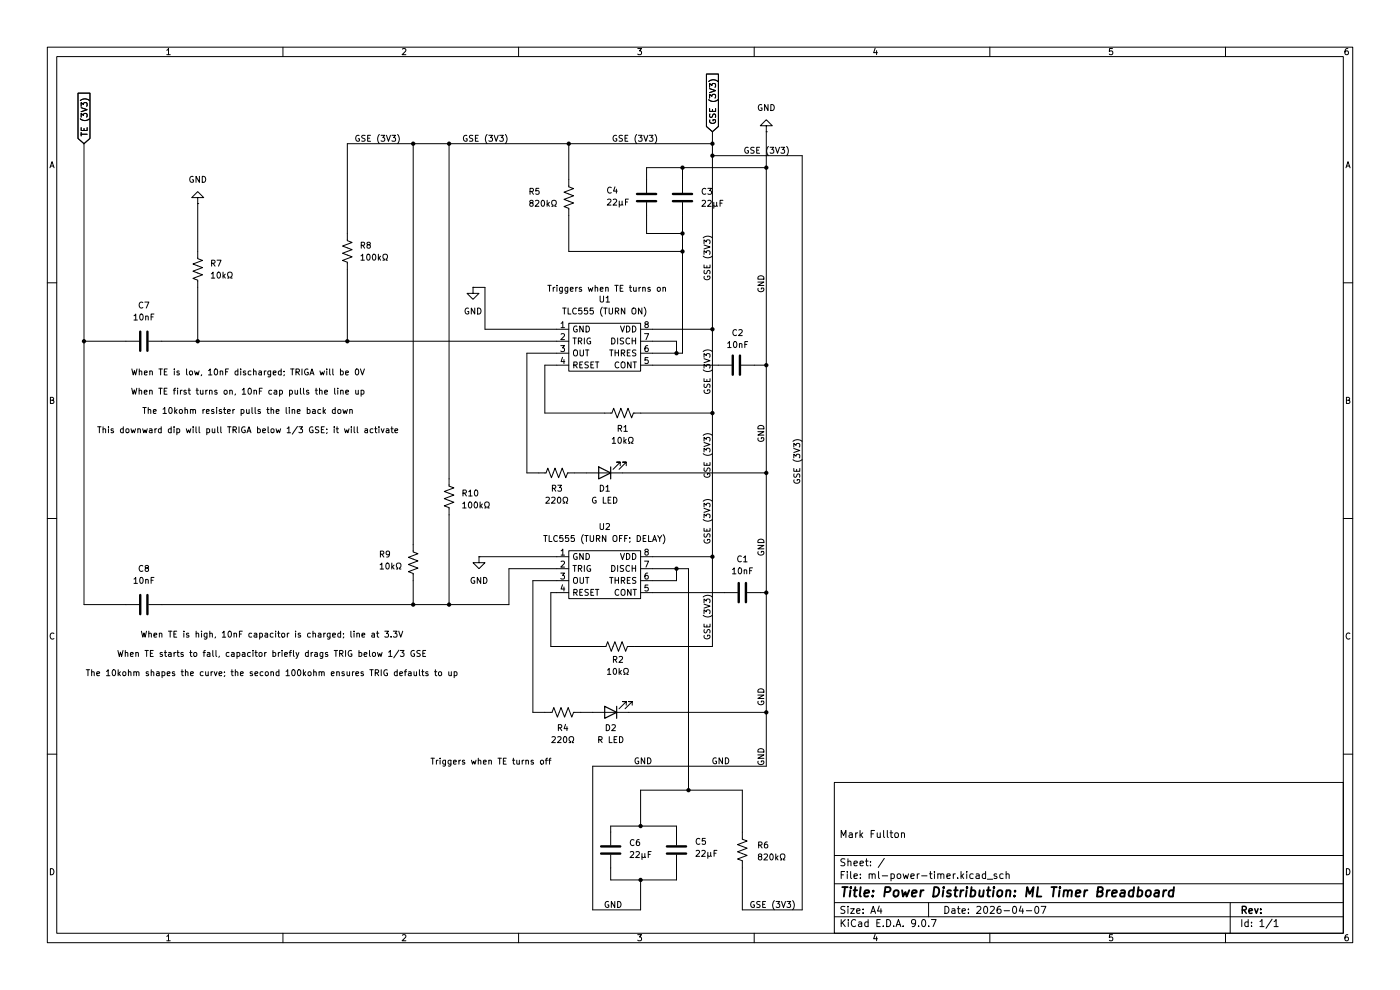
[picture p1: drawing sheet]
(kicad_sch
 (version 20250114)
 (generator "eeschema")
 (generator_version "9.0")
 (paper "A4")
 (title_block
  (title "Power Distribution: ML Timer Breadboard")
  (date "2026-04-07")
  (comment 1 "Mark Fullton"))
 (lib_symbols
  (symbol "Device:C"
   (pin_numbers (hide yes))
   (pin_names
    (offset 0.254)) (exclude_from_sim no) (in_bom yes) (on_board yes)
   (property "Reference" "C" (at 0.635 2.54 0) (effects (font (size 1.27 1.27)) (justify left)))
   (property "Value" "C" (at 0.635 -2.54 0) (effects (font (size 1.27 1.27)) (justify left)))
   (property "Footprint" "" (at 0.9652 -3.81 0) (effects (font (size 1.27 1.27)) (hide yes)))
   (property "Datasheet" "~" (at 0 0 0) (effects (font (size 1.27 1.27)) (hide yes)))
   (property "Description" "Unpolarized capacitor" (at 0 0 0) (effects (font (size 1.27 1.27)) (hide yes)))
   (symbol "C_0_1"
    (polyline (pts (xy -2.032 0.762) (xy 2.032 0.762)) (stroke (width 0.508) (type default)) (fill (type none)))
    (polyline (pts (xy -2.032 -0.762) (xy 2.032 -0.762)) (stroke (width 0.508) (type default)) (fill (type none))))
   (symbol "C_1_1"
    (pin passive line (at 0 3.81 270) (length 2.794) (name "~" (effects (font (size 1.27 1.27)))) (number "1" (effects (font (size 1.27 1.27)))))
    (pin passive line (at 0 -3.81 90) (length 2.794) (name "~" (effects (font (size 1.27 1.27)))) (number "2" (effects (font (size 1.27 1.27))))))
   (embedded_fonts no))
  (symbol "Device:LED"
   (pin_numbers (hide yes))
   (pin_names
    (offset 1.016) (hide yes)) (exclude_from_sim no) (in_bom yes) (on_board yes)
   (property "Reference" "D" (at 0 2.54 0) (effects (font (size 1.27 1.27))))
   (property "Value" "LED" (at 0 -2.54 0) (effects (font (size 1.27 1.27))))
   (property "Footprint" "" (at 0 0 0) (effects (font (size 1.27 1.27)) (hide yes)))
   (property "Datasheet" "~" (at 0 0 0) (effects (font (size 1.27 1.27)) (hide yes)))
   (property "Description" "Light emitting diode" (at 0 0 0) (effects (font (size 1.27 1.27)) (hide yes)))
   (property "Sim.Pins" "1=K 2=A" (at 0 0 0) (effects (font (size 1.27 1.27)) (hide yes)))
   (symbol "LED_0_1"
    (polyline (pts (xy -3.048 -0.762) (xy -4.572 -2.286) (xy -3.81 -2.286) (xy -4.572 -2.286) (xy -4.572 -1.524)) (stroke (width 0) (type default)) (fill (type none)))
    (polyline (pts (xy -1.778 -0.762) (xy -3.302 -2.286) (xy -2.54 -2.286) (xy -3.302 -2.286) (xy -3.302 -1.524)) (stroke (width 0) (type default)) (fill (type none)))
    (polyline (pts (xy -1.27 0) (xy 1.27 0)) (stroke (width 0) (type default)) (fill (type none)))
    (polyline (pts (xy -1.27 -1.27) (xy -1.27 1.27)) (stroke (width 0.254) (type default)) (fill (type none)))
    (polyline (pts (xy 1.27 -1.27) (xy 1.27 1.27) (xy -1.27 0) (xy 1.27 -1.27)) (stroke (width 0.254) (type default)) (fill (type none))))
   (symbol "LED_1_1"
    (pin passive line (at -3.81 0 0) (length 2.54) (name "K" (effects (font (size 1.27 1.27)))) (number "1" (effects (font (size 1.27 1.27)))))
    (pin passive line (at 3.81 0 180) (length 2.54) (name "A" (effects (font (size 1.27 1.27)))) (number "2" (effects (font (size 1.27 1.27))))))
   (embedded_fonts no))
  (symbol "Device:R_US"
   (pin_numbers (hide yes))
   (pin_names
    (offset 0)) (exclude_from_sim no) (in_bom yes) (on_board yes)
   (property "Reference" "R" (at 2.54 0 90) (effects (font (size 1.27 1.27))))
   (property "Value" "R_US" (at -2.54 0 90) (effects (font (size 1.27 1.27))))
   (property "Footprint" "" (at 1.016 -0.254 90) (effects (font (size 1.27 1.27)) (hide yes)))
   (property "Datasheet" "~" (at 0 0 0) (effects (font (size 1.27 1.27)) (hide yes)))
   (property "Description" "Resistor, US symbol" (at 0 0 0) (effects (font (size 1.27 1.27)) (hide yes)))
   (symbol "R_US_0_1"
    (polyline (pts (xy 0 2.286) (xy 0 2.54)) (stroke (width 0) (type default)) (fill (type none)))
    (polyline (pts (xy 0 2.286) (xy 1.016 1.905) (xy 0 1.524) (xy -1.016 1.143) (xy 0 0.762)) (stroke (width 0) (type default)) (fill (type none)))
    (polyline (pts (xy 0 0.762) (xy 1.016 0.381) (xy 0 0) (xy -1.016 -0.381) (xy 0 -0.762)) (stroke (width 0) (type default)) (fill (type none)))
    (polyline (pts (xy 0 -0.762) (xy 1.016 -1.143) (xy 0 -1.524) (xy -1.016 -1.905) (xy 0 -2.286)) (stroke (width 0) (type default)) (fill (type none)))
    (polyline (pts (xy 0 -2.286) (xy 0 -2.54)) (stroke (width 0) (type default)) (fill (type none))))
   (symbol "R_US_1_1"
    (pin passive line (at 0 3.81 270) (length 1.27) (name "~" (effects (font (size 1.27 1.27)))) (number "1" (effects (font (size 1.27 1.27)))))
    (pin passive line (at 0 -3.81 90) (length 1.27) (name "~" (effects (font (size 1.27 1.27)))) (number "2" (effects (font (size 1.27 1.27))))))
   (embedded_fonts no))
  (symbol "RockSat_Sym:TLC555" (exclude_from_sim no) (in_bom yes) (on_board yes)
   (property "Reference" "U" (at -0.254 6.35 0) (effects (font (size 1.27 1.27))))
   (property "Value" "" (at 0 0 0) (effects (font (size 1.27 1.27))))
   (property "Footprint" "" (at 0 0 0) (effects (font (size 1.27 1.27)) (hide yes)))
   (property "Datasheet" "" (at 0 0 0) (effects (font (size 1.27 1.27)) (hide yes)))
   (property "Description" "" (at 0 0 0) (effects (font (size 1.27 1.27)) (hide yes)))
   (symbol "TLC555_1_1"
    (rectangle (start -7.62 5.08) (end 7.62 -5.08) (stroke (width 0) (type solid)) (fill (type background)))
    (pin output line (at -10.16 3.81 0) (length 2.54) (name "GND" (effects (font (size 1.27 1.27)))) (number "1" (effects (font (size 1.27 1.27)))))
    (pin input line (at -10.16 1.27 0) (length 2.54) (name "TRIG" (effects (font (size 1.27 1.27)))) (number "2" (effects (font (size 1.27 1.27)))))
    (pin input line (at -10.16 -1.27 0) (length 2.54) (name "OUT" (effects (font (size 1.27 1.27)))) (number "3" (effects (font (size 1.27 1.27)))))
    (pin input line (at -10.16 -3.81 0) (length 2.54) (name "RESET" (effects (font (size 1.27 1.27)))) (number "4" (effects (font (size 1.27 1.27)))))
    (pin input line (at 10.16 3.81 180) (length 2.54) (name "VDD" (effects (font (size 1.27 1.27)))) (number "8" (effects (font (size 1.27 1.27)))))
    (pin output line (at 10.16 1.27 180) (length 2.54) (name "DISCH" (effects (font (size 1.27 1.27)))) (number "7" (effects (font (size 1.27 1.27)))))
    (pin input line (at 10.16 -1.27 180) (length 2.54) (name "THRES" (effects (font (size 1.27 1.27)))) (number "6" (effects (font (size 1.27 1.27)))))
    (pin input line (at 10.16 -3.81 180) (length 2.54) (name "CONT" (effects (font (size 1.27 1.27)))) (number "5" (effects (font (size 1.27 1.27))))))
   (embedded_fonts no))
  (symbol "power:GND"
   (power)
   (pin_numbers (hide yes))
   (pin_names
    (offset 0) (hide yes)) (exclude_from_sim no) (in_bom yes) (on_board yes)
   (property "Reference" "#PWR" (at 0 -6.35 0) (effects (font (size 1.27 1.27)) (hide yes)))
   (property "Value" "GND" (at 0 -3.81 0) (effects (font (size 1.27 1.27))))
   (property "Footprint" "" (at 0 0 0) (effects (font (size 1.27 1.27)) (hide yes)))
   (property "Datasheet" "" (at 0 0 0) (effects (font (size 1.27 1.27)) (hide yes)))
   (property "Description" "Power symbol creates a global label with name \"GND\" , ground" (at 0 0 0) (effects (font (size 1.27 1.27)) (hide yes)))
   (symbol "GND_0_1"
    (polyline (pts (xy 0 0) (xy 0 -1.27) (xy 1.27 -1.27) (xy 0 -2.54) (xy -1.27 -1.27) (xy 0 -1.27)) (stroke (width 0) (type default)) (fill (type none))))
   (symbol "GND_1_1"
    (pin power_in line (at 0 0 270) (length 0) (name "~" (effects (font (size 1.27 1.27)))) (number "1" (effects (font (size 1.27 1.27))))))
   (embedded_fonts no)))
 (text "When TE is low, 10nF discharged; TRIGA will be 0V\n\nWhen TE first turns on, 10nF cap pulls the line up\n\nThe 10kohm resister pulls the line back down\n\nThis downward dip will pull TRIGA below 1/3 GSE; it will activate"
  (exclude_from_sim no)
  (at 52.578 85.344 0)
  (effects (font (size 1.27 1.27))))
 (text "When TE is high, 10nF capacitor is charged; line at 3.3V\n\nWhen TE starts to fall, capacitor briefly drags TRIG below 1/3 GSE\n\nThe 10kohm shapes the curve; the second 100kohm ensures TRIG defaults to up"
  (exclude_from_sim no)
  (at 57.658 138.938 0)
  (effects (font (size 1.27 1.27))))
 (text "Triggers when TE turns on"
  (exclude_from_sim no)
  (at 128.778 61.468 0)
  (effects (font (size 1.27 1.27))))
 (text "Triggers when TE turns off"
  (exclude_from_sim no)
  (at 104.14 161.798 0)
  (effects (font (size 1.27 1.27))))
 (junction
  (at 151.13 30.48)
  (diameter 0)
  (color 0 0 0 0))
 (junction
  (at 144.78 49.53)
  (diameter 0)
  (color 0 0 0 0))
 (junction
  (at 95.25 30.48)
  (diameter 0)
  (color 0 0 0 0))
 (junction
  (at 87.63 30.48)
  (diameter 0)
  (color 0 0 0 0))
 (junction
  (at 120.65 30.48)
  (diameter 0)
  (color 0 0 0 0))
 (junction
  (at 143.51 120.65)
  (diameter 0)
  (color 0 0 0 0))
 (junction
  (at 146.05 167.64)
  (diameter 0)
  (color 0 0 0 0))
 (junction
  (at 151.13 33.02)
  (diameter 0)
  (color 0 0 0 0))
 (junction
  (at 143.51 74.93)
  (diameter 0)
  (color 0 0 0 0))
 (junction
  (at 162.56 125.73)
  (diameter 0)
  (color 0 0 0 0))
 (junction
  (at 87.63 128.27)
  (diameter 0)
  (color 0 0 0 0))
 (junction
  (at 41.91 72.39)
  (diameter 0)
  (color 0 0 0 0))
 (junction
  (at 151.13 118.11)
  (diameter 0)
  (color 0 0 0 0))
 (junction
  (at 162.56 35.56)
  (diameter 0)
  (color 0 0 0 0))
 (junction
  (at 17.78 72.39)
  (diameter 0)
  (color 0 0 0 0))
 (junction
  (at 162.56 100.33)
  (diameter 0)
  (color 0 0 0 0))
 (junction
  (at 151.13 69.85)
  (diameter 0)
  (color 0 0 0 0))
 (junction
  (at 162.56 77.47)
  (diameter 0)
  (color 0 0 0 0))
 (junction
  (at 144.78 35.56)
  (diameter 0)
  (color 0 0 0 0))
 (junction
  (at 135.89 186.69)
  (diameter 0)
  (color 0 0 0 0))
 (junction
  (at 144.78 53.34)
  (diameter 0)
  (color 0 0 0 0))
 (junction
  (at 162.56 151.13)
  (diameter 0)
  (color 0 0 0 0))
 (junction
  (at 73.66 72.39)
  (diameter 0)
  (color 0 0 0 0))
 (junction
  (at 151.13 87.63)
  (diameter 0)
  (color 0 0 0 0))
 (junction
  (at 135.89 175.26)
  (diameter 0)
  (color 0 0 0 0))
 (junction
  (at 95.25 128.27)
  (diameter 0)
  (color 0 0 0 0))
 (wire
  (pts (xy 113.03 123.19) (xy 113.03 151.13))
  (stroke (width 0) (type default)))
 (wire
  (pts (xy 102.87 69.85) (xy 118.11 69.85))
  (stroke (width 0) (type default)))
 (wire
  (pts (xy 107.95 128.27) (xy 107.95 120.65))
  (stroke (width 0) (type default)))
 (wire
  (pts (xy 138.43 69.85) (xy 151.13 69.85))
  (stroke (width 0) (type default)))
 (wire
  (pts (xy 137.16 35.56) (xy 144.78 35.56))
  (stroke (width 0) (type default)))
 (wire
  (pts (xy 111.76 100.33) (xy 114.3 100.33))
  (stroke (width 0) (type default)))
 (wire
  (pts (xy 73.66 72.39) (xy 73.66 57.15))
  (stroke (width 0) (type default)))
 (wire
  (pts (xy 157.48 193.04) (xy 170.18 193.04))
  (stroke (width 0) (type default)))
 (wire
  (pts (xy 118.11 123.19) (xy 113.03 123.19))
  (stroke (width 0) (type default)))
 (wire
  (pts (xy 162.56 35.56) (xy 162.56 77.47))
  (stroke (width 0) (type default)))
 (wire
  (pts (xy 151.13 33.02) (xy 151.13 69.85))
  (stroke (width 0) (type default)))
 (wire
  (pts (xy 118.11 74.93) (xy 111.76 74.93))
  (stroke (width 0) (type default)))
 (wire
  (pts (xy 95.25 128.27) (xy 107.95 128.27))
  (stroke (width 0) (type default)))
 (wire
  (pts (xy 160.02 77.47) (xy 162.56 77.47))
  (stroke (width 0) (type default)))
 (wire
  (pts (xy 144.78 49.53) (xy 144.78 53.34))
  (stroke (width 0) (type default)))
 (wire
  (pts (xy 162.56 125.73) (xy 161.29 125.73))
  (stroke (width 0) (type default)))
 (wire
  (pts (xy 41.91 43.18) (xy 41.91 53.34))
  (stroke (width 0) (type default)))
 (wire
  (pts (xy 138.43 123.19) (xy 143.51 123.19))
  (stroke (width 0) (type default)))
 (wire
  (pts (xy 129.54 186.69) (xy 135.89 186.69))
  (stroke (width 0) (type default)))
 (wire
  (pts (xy 146.05 167.64) (xy 135.89 167.64))
  (stroke (width 0) (type default)))
 (wire
  (pts (xy 137.16 49.53) (xy 137.16 45.72))
  (stroke (width 0) (type default)))
 (wire
  (pts (xy 135.89 193.04) (xy 125.73 193.04))
  (stroke (width 0) (type default)))
 (wire
  (pts (xy 73.66 30.48) (xy 87.63 30.48))
  (stroke (width 0) (type default)))
 (wire
  (pts (xy 135.89 186.69) (xy 135.89 193.04))
  (stroke (width 0) (type default)))
 (wire
  (pts (xy 118.11 125.73) (xy 116.84 125.73))
  (stroke (width 0) (type default)))
 (wire
  (pts (xy 138.43 120.65) (xy 143.51 120.65))
  (stroke (width 0) (type default)))
 (wire
  (pts (xy 144.78 49.53) (xy 137.16 49.53))
  (stroke (width 0) (type default)))
 (wire
  (pts (xy 34.29 128.27) (xy 87.63 128.27))
  (stroke (width 0) (type default)))
 (wire
  (pts (xy 151.13 27.94) (xy 151.13 30.48))
  (stroke (width 0) (type default)))
 (wire
  (pts (xy 143.51 186.69) (xy 143.51 184.15))
  (stroke (width 0) (type default)))
 (wire
  (pts (xy 120.65 38.1) (xy 120.65 30.48))
  (stroke (width 0) (type default)))
 (wire
  (pts (xy 151.13 87.63) (xy 151.13 118.11))
  (stroke (width 0) (type default)))
 (wire
  (pts (xy 144.78 45.72) (xy 144.78 49.53))
  (stroke (width 0) (type default)))
 (wire
  (pts (xy 41.91 72.39) (xy 73.66 72.39))
  (stroke (width 0) (type default)))
 (wire
  (pts (xy 107.95 120.65) (xy 118.11 120.65))
  (stroke (width 0) (type default)))
 (wire
  (pts (xy 162.56 77.47) (xy 162.56 100.33))
  (stroke (width 0) (type default)))
 (wire
  (pts (xy 143.51 72.39) (xy 143.51 74.93))
  (stroke (width 0) (type default)))
 (wire
  (pts (xy 135.89 87.63) (xy 151.13 87.63))
  (stroke (width 0) (type default)))
 (wire
  (pts (xy 120.65 53.34) (xy 120.65 45.72))
  (stroke (width 0) (type default)))
 (wire
  (pts (xy 151.13 87.63) (xy 151.13 69.85))
  (stroke (width 0) (type default)))
 (wire
  (pts (xy 151.13 118.11) (xy 151.13 137.16))
  (stroke (width 0) (type default)))
 (wire
  (pts (xy 138.43 72.39) (xy 143.51 72.39))
  (stroke (width 0) (type default)))
 (wire
  (pts (xy 34.29 72.39) (xy 41.91 72.39))
  (stroke (width 0) (type default)))
 (wire
  (pts (xy 162.56 100.33) (xy 162.56 125.73))
  (stroke (width 0) (type default)))
 (wire
  (pts (xy 170.18 33.02) (xy 151.13 33.02))
  (stroke (width 0) (type default)))
 (wire
  (pts (xy 118.11 72.39) (xy 73.66 72.39))
  (stroke (width 0) (type default)))
 (wire
  (pts (xy 41.91 60.96) (xy 41.91 72.39))
  (stroke (width 0) (type default)))
 (wire
  (pts (xy 143.51 120.65) (xy 146.05 120.65))
  (stroke (width 0) (type default)))
 (wire
  (pts (xy 87.63 30.48) (xy 87.63 115.57))
  (stroke (width 0) (type default)))
 (wire
  (pts (xy 144.78 38.1) (xy 144.78 35.56))
  (stroke (width 0) (type default)))
 (wire
  (pts (xy 95.25 30.48) (xy 95.25 101.6))
  (stroke (width 0) (type default)))
 (wire
  (pts (xy 153.67 125.73) (xy 138.43 125.73))
  (stroke (width 0) (type default)))
 (wire
  (pts (xy 144.78 35.56) (xy 162.56 35.56))
  (stroke (width 0) (type default)))
 (wire
  (pts (xy 146.05 167.64) (xy 157.48 167.64))
  (stroke (width 0) (type default)))
 (wire
  (pts (xy 132.08 100.33) (xy 162.56 100.33))
  (stroke (width 0) (type default)))
 (wire
  (pts (xy 134.62 137.16) (xy 151.13 137.16))
  (stroke (width 0) (type default)))
 (wire
  (pts (xy 123.19 151.13) (xy 125.73 151.13))
  (stroke (width 0) (type default)))
 (wire
  (pts (xy 137.16 38.1) (xy 137.16 35.56))
  (stroke (width 0) (type default)))
 (wire
  (pts (xy 113.03 151.13) (xy 115.57 151.13))
  (stroke (width 0) (type default)))
 (wire
  (pts (xy 162.56 125.73) (xy 162.56 151.13))
  (stroke (width 0) (type default)))
 (wire
  (pts (xy 17.78 128.27) (xy 26.67 128.27))
  (stroke (width 0) (type default)))
 (wire
  (pts (xy 151.13 30.48) (xy 151.13 33.02))
  (stroke (width 0) (type default)))
 (wire
  (pts (xy 138.43 77.47) (xy 152.4 77.47))
  (stroke (width 0) (type default)))
 (wire
  (pts (xy 162.56 151.13) (xy 133.35 151.13))
  (stroke (width 0) (type default)))
 (wire
  (pts (xy 17.78 72.39) (xy 26.67 72.39))
  (stroke (width 0) (type default)))
 (wire
  (pts (xy 17.78 72.39) (xy 17.78 128.27))
  (stroke (width 0) (type default)))
 (wire
  (pts (xy 157.48 184.15) (xy 157.48 193.04))
  (stroke (width 0) (type default)))
 (wire
  (pts (xy 135.89 175.26) (xy 129.54 175.26))
  (stroke (width 0) (type default)))
 (wire
  (pts (xy 101.6 118.11) (xy 118.11 118.11))
  (stroke (width 0) (type default)))
 (wire
  (pts (xy 17.78 30.48) (xy 17.78 72.39))
  (stroke (width 0) (type default)))
 (wire
  (pts (xy 95.25 30.48) (xy 120.65 30.48))
  (stroke (width 0) (type default)))
 (wire
  (pts (xy 102.87 60.96) (xy 102.87 69.85))
  (stroke (width 0) (type default)))
 (wire
  (pts (xy 116.84 125.73) (xy 116.84 137.16))
  (stroke (width 0) (type default)))
 (wire
  (pts (xy 118.11 77.47) (xy 115.57 77.47))
  (stroke (width 0) (type default)))
 (wire
  (pts (xy 135.89 175.26) (xy 143.51 175.26))
  (stroke (width 0) (type default)))
 (wire
  (pts (xy 87.63 123.19) (xy 87.63 128.27))
  (stroke (width 0) (type default)))
 (wire
  (pts (xy 95.25 109.22) (xy 95.25 128.27))
  (stroke (width 0) (type default)))
 (wire
  (pts (xy 144.78 53.34) (xy 120.65 53.34))
  (stroke (width 0) (type default)))
 (wire
  (pts (xy 115.57 77.47) (xy 115.57 87.63))
  (stroke (width 0) (type default)))
 (wire
  (pts (xy 135.89 167.64) (xy 135.89 175.26))
  (stroke (width 0) (type default)))
 (wire
  (pts (xy 143.51 74.93) (xy 138.43 74.93))
  (stroke (width 0) (type default)))
 (wire
  (pts (xy 129.54 175.26) (xy 129.54 176.53))
  (stroke (width 0) (type default)))
 (wire
  (pts (xy 111.76 74.93) (xy 111.76 100.33))
  (stroke (width 0) (type default)))
 (wire
  (pts (xy 87.63 128.27) (xy 95.25 128.27))
  (stroke (width 0) (type default)))
 (wire
  (pts (xy 125.73 162.56) (xy 162.56 162.56))
  (stroke (width 0) (type default)))
 (wire
  (pts (xy 146.05 120.65) (xy 146.05 167.64))
  (stroke (width 0) (type default)))
 (wire
  (pts (xy 129.54 184.15) (xy 129.54 186.69))
  (stroke (width 0) (type default)))
 (wire
  (pts (xy 170.18 193.04) (xy 170.18 33.02))
  (stroke (width 0) (type default)))
 (wire
  (pts (xy 120.65 30.48) (xy 151.13 30.48))
  (stroke (width 0) (type default)))
 (wire
  (pts (xy 138.43 118.11) (xy 151.13 118.11))
  (stroke (width 0) (type default)))
 (wire
  (pts (xy 121.92 100.33) (xy 124.46 100.33))
  (stroke (width 0) (type default)))
 (wire
  (pts (xy 135.89 186.69) (xy 143.51 186.69))
  (stroke (width 0) (type default)))
 (wire
  (pts (xy 100.33 60.96) (xy 102.87 60.96))
  (stroke (width 0) (type default)))
 (wire
  (pts (xy 73.66 49.53) (xy 73.66 30.48))
  (stroke (width 0) (type default)))
 (wire
  (pts (xy 162.56 27.94) (xy 162.56 35.56))
  (stroke (width 0) (type default)))
 (wire
  (pts (xy 162.56 151.13) (xy 162.56 162.56))
  (stroke (width 0) (type default)))
 (wire
  (pts (xy 115.57 87.63) (xy 128.27 87.63))
  (stroke (width 0) (type default)))
 (wire
  (pts (xy 143.51 176.53) (xy 143.51 175.26))
  (stroke (width 0) (type default)))
 (wire
  (pts (xy 144.78 74.93) (xy 144.78 53.34))
  (stroke (width 0) (type default)))
 (wire
  (pts (xy 143.51 74.93) (xy 144.78 74.93))
  (stroke (width 0) (type default)))
 (wire
  (pts (xy 157.48 167.64) (xy 157.48 176.53))
  (stroke (width 0) (type default)))
 (wire
  (pts (xy 87.63 30.48) (xy 95.25 30.48))
  (stroke (width 0) (type default)))
 (wire
  (pts (xy 116.84 137.16) (xy 127 137.16))
  (stroke (width 0) (type default)))
 (wire
  (pts (xy 125.73 193.04) (xy 125.73 162.56))
  (stroke (width 0) (type default)))
 (wire
  (pts (xy 143.51 123.19) (xy 143.51 120.65))
  (stroke (width 0) (type default)))
 (label "GND"
  (at 162.56 149.86 90)
  (effects (font (size 1.27 1.27)) (justify left bottom)))
 (label "GND"
  (at 162.56 62.23 90)
  (effects (font (size 1.27 1.27)) (justify left bottom)))
 (label "GSE (3V3)"
  (at 139.7 30.48 180)
  (effects (font (size 1.27 1.27)) (justify right bottom)))
 (label "GSE (3V3)"
  (at 151.13 83.82 90)
  (effects (font (size 1.27 1.27)) (justify left bottom)))
 (label "GSE (3V3)"
  (at 151.13 115.57 90)
  (effects (font (size 1.27 1.27)) (justify left bottom)))
 (label "GND"
  (at 154.94 162.56 180)
  (effects (font (size 1.27 1.27)) (justify right bottom)))
 (label "GND"
  (at 162.56 93.98 90)
  (effects (font (size 1.27 1.27)) (justify left bottom)))
 (label "GND"
  (at 138.43 162.56 180)
  (effects (font (size 1.27 1.27)) (justify right bottom)))
 (label "GSE (3V3)"
  (at 107.95 30.48 180)
  (effects (font (size 1.27 1.27)) (justify right bottom)))
 (label "GSE (3V3)"
  (at 85.09 30.48 180)
  (effects (font (size 1.27 1.27)) (justify right bottom)))
 (label "GSE (3V3)"
  (at 167.64 33.02 180)
  (effects (font (size 1.27 1.27)) (justify right bottom)))
 (label "GSE (3V3)"
  (at 151.13 101.6 90)
  (effects (font (size 1.27 1.27)) (justify left bottom)))
 (label "GND"
  (at 132.08 193.04 180)
  (effects (font (size 1.27 1.27)) (justify right bottom)))
 (label "GSE (3V3)"
  (at 151.13 59.69 90)
  (effects (font (size 1.27 1.27)) (justify left bottom)))
 (label "GND"
  (at 162.56 118.11 90)
  (effects (font (size 1.27 1.27)) (justify left bottom)))
 (label "GSE (3V3)"
  (at 151.13 135.89 90)
  (effects (font (size 1.27 1.27)) (justify left bottom)))
 (label "GSE (3V3)"
  (at 170.18 102.87 90)
  (effects (font (size 1.27 1.27)) (justify left bottom)))
 (label "GND"
  (at 162.56 162.56 90)
  (effects (font (size 1.27 1.27)) (justify left bottom)))
 (label "GSE (3V3)"
  (at 168.91 193.04 180)
  (effects (font (size 1.27 1.27)) (justify right bottom)))
 (global_label "GSE (3V3)"
  (shape input)
  (at 151.13 27.94 90)
  (fields_autoplaced yes)
  (effects (font (size 1.27 1.27)) (justify left))
  (property "Intersheetrefs" "${INTERSHEET_REFS}" (at 151.13 15.1577 90) (effects (font (size 1.27 1.27)) (justify left) (hide yes))))
 (global_label "TE (3V3)"
  (shape input)
  (at 17.78 30.48 90)
  (fields_autoplaced yes)
  (effects (font (size 1.27 1.27)) (justify left))
  (property "Intersheetrefs" "${INTERSHEET_REFS}" (at 17.78 19.2096 90) (effects (font (size 1.27 1.27)) (justify left) (hide yes))))
 (symbol
  (lib_id "power:GND")
  (at 41.91 43.18 180)
  (unit 1)
  (exclude_from_sim no)
  (in_bom yes)
  (on_board yes)
  (dnp no)
  (fields_autoplaced yes)
  (property "Reference" "#PWR04" (at 41.91 36.83 0) (effects (font (size 1.27 1.27)) (hide yes)))
  (property "Value" "GND" (at 41.91 38.1 0) (effects (font (size 1.27 1.27))))
  (property "Footprint" "" (at 41.91 43.18 0) (effects (font (size 1.27 1.27)) (hide yes)))
  (property "Datasheet" "" (at 41.91 43.18 0) (effects (font (size 1.27 1.27)) (hide yes)))
  (property "Description" "Power symbol creates a global label with name \"GND\" , ground" (at 41.91 43.18 0) (effects (font (size 1.27 1.27)) (hide yes)))
  (pin "1"))
 (symbol
  (lib_id "power:GND")
  (at 162.56 27.94 180)
  (unit 1)
  (exclude_from_sim no)
  (in_bom yes)
  (on_board yes)
  (dnp no)
  (fields_autoplaced yes)
  (property "Reference" "#PWR03" (at 162.56 21.59 0) (effects (font (size 1.27 1.27)) (hide yes)))
  (property "Value" "GND" (at 162.56 22.86 0) (effects (font (size 1.27 1.27))))
  (property "Footprint" "" (at 162.56 27.94 0) (effects (font (size 1.27 1.27)) (hide yes)))
  (property "Datasheet" "" (at 162.56 27.94 0) (effects (font (size 1.27 1.27)) (hide yes)))
  (property "Description" "Power symbol creates a global label with name \"GND\" , ground" (at 162.56 27.94 0) (effects (font (size 1.27 1.27)) (hide yes)))
  (pin "1"))
 (symbol
  (lib_id "Device:C")
  (at 157.48 125.73 90)
  (unit 1)
  (exclude_from_sim no)
  (in_bom yes)
  (on_board yes)
  (dnp no)
  (property "Reference" "C1" (at 157.48 118.618 90) (effects (font (size 1.27 1.27))))
  (property "Value" "10nF" (at 157.48 121.158 90) (effects (font (size 1.27 1.27))))
  (property "Footprint" "" (at 161.29 124.7648 0) (effects (font (size 1.27 1.27)) (hide yes)))
  (property "Datasheet" "~" (at 157.48 125.73 0) (effects (font (size 1.27 1.27)) (hide yes)))
  (property "Description" "Unpolarized capacitor" (at 157.48 125.73 0) (effects (font (size 1.27 1.27)) (hide yes)))
  (pin "1")
  (pin "2"))
 (symbol
  (lib_id "Device:R_US")
  (at 132.08 87.63 90)
  (unit 1)
  (exclude_from_sim no)
  (in_bom yes)
  (on_board yes)
  (dnp no)
  (property "Reference" "R1" (at 132.08 90.932 90) (effects (font (size 1.27 1.27))))
  (property "Value" "10kΩ" (at 132.08 93.472 90) (effects (font (size 1.27 1.27))))
  (property "Footprint" "" (at 132.334 86.614 90) (effects (font (size 1.27 1.27)) (hide yes)))
  (property "Datasheet" "~" (at 132.08 87.63 0) (effects (font (size 1.27 1.27)) (hide yes)))
  (property "Description" "Resistor, US symbol" (at 132.08 87.63 0) (effects (font (size 1.27 1.27)) (hide yes)))
  (pin "1")
  (pin "2"))
 (symbol
  (lib_id "Device:R_US")
  (at 87.63 119.38 0)
  (unit 1)
  (exclude_from_sim no)
  (in_bom yes)
  (on_board yes)
  (dnp no)
  (property "Reference" "R9" (at 80.264 117.602 0) (effects (font (size 1.27 1.27)) (justify left)))
  (property "Value" "10kΩ" (at 80.264 120.142 0) (effects (font (size 1.27 1.27)) (justify left)))
  (property "Footprint" "" (at 88.646 119.634 90) (effects (font (size 1.27 1.27)) (hide yes)))
  (property "Datasheet" "~" (at 87.63 119.38 0) (effects (font (size 1.27 1.27)) (hide yes)))
  (property "Description" "Resistor, US symbol" (at 87.63 119.38 0) (effects (font (size 1.27 1.27)) (hide yes)))
  (pin "2")
  (pin "1"))
 (symbol
  (lib_id "RockSat_Sym:TLC555")
  (at 128.27 73.66 0)
  (unit 1)
  (exclude_from_sim no)
  (in_bom yes)
  (on_board yes)
  (dnp no)
  (fields_autoplaced yes)
  (property "Reference" "U1" (at 128.27 63.5 0) (effects (font (size 1.27 1.27))))
  (property "Value" "TLC555 (TURN ON)" (at 128.27 66.04 0) (effects (font (size 1.27 1.27))))
  (property "Footprint" "" (at 128.27 73.66 0) (effects (font (size 1.27 1.27)) (hide yes)))
  (property "Datasheet" "" (at 128.27 73.66 0) (effects (font (size 1.27 1.27)) (hide yes)))
  (property "Description" "" (at 128.27 73.66 0) (effects (font (size 1.27 1.27)) (hide yes)))
  (pin "5")
  (pin "8")
  (pin "7")
  (pin "6")
  (pin "1")
  (pin "4")
  (pin "3")
  (pin "2"))
 (symbol
  (lib_id "Device:C")
  (at 137.16 41.91 0)
  (unit 1)
  (exclude_from_sim no)
  (in_bom yes)
  (on_board yes)
  (dnp no)
  (property "Reference" "C4" (at 128.524 40.386 0) (effects (font (size 1.27 1.27)) (justify left)))
  (property "Value" "22µF" (at 128.524 42.926 0) (effects (font (size 1.27 1.27)) (justify left)))
  (property "Footprint" "" (at 138.1252 45.72 0) (effects (font (size 1.27 1.27)) (hide yes)))
  (property "Datasheet" "~" (at 137.16 41.91 0) (effects (font (size 1.27 1.27)) (hide yes)))
  (property "Description" "Unpolarized capacitor" (at 137.16 41.91 0) (effects (font (size 1.27 1.27)) (hide yes)))
  (pin "2")
  (pin "1"))
 (symbol
  (lib_id "Device:R_US")
  (at 118.11 100.33 90)
  (unit 1)
  (exclude_from_sim no)
  (in_bom yes)
  (on_board yes)
  (dnp no)
  (property "Reference" "R3" (at 118.11 103.632 90) (effects (font (size 1.27 1.27))))
  (property "Value" "220Ω" (at 118.11 106.172 90) (effects (font (size 1.27 1.27))))
  (property "Footprint" "" (at 118.364 99.314 90) (effects (font (size 1.27 1.27)) (hide yes)))
  (property "Datasheet" "~" (at 118.11 100.33 0) (effects (font (size 1.27 1.27)) (hide yes)))
  (property "Description" "Resistor, US symbol" (at 118.11 100.33 0) (effects (font (size 1.27 1.27)) (hide yes)))
  (pin "1")
  (pin "2"))
 (symbol
  (lib_id "Device:R_US")
  (at 130.81 137.16 90)
  (unit 1)
  (exclude_from_sim no)
  (in_bom yes)
  (on_board yes)
  (dnp no)
  (property "Reference" "R2" (at 131.064 139.954 90) (effects (font (size 1.27 1.27))))
  (property "Value" "10kΩ" (at 131.064 142.494 90) (effects (font (size 1.27 1.27))))
  (property "Footprint" "" (at 131.064 136.144 90) (effects (font (size 1.27 1.27)) (hide yes)))
  (property "Datasheet" "~" (at 130.81 137.16 0) (effects (font (size 1.27 1.27)) (hide yes)))
  (property "Description" "Resistor, US symbol" (at 130.81 137.16 0) (effects (font (size 1.27 1.27)) (hide yes)))
  (pin "1")
  (pin "2"))
 (symbol
  (lib_id "Device:R_US")
  (at 73.66 53.34 0)
  (unit 1)
  (exclude_from_sim no)
  (in_bom yes)
  (on_board yes)
  (dnp no)
  (fields_autoplaced yes)
  (property "Reference" "R8" (at 76.2 52.0699 0) (effects (font (size 1.27 1.27)) (justify left)))
  (property "Value" "100kΩ" (at 76.2 54.6099 0) (effects (font (size 1.27 1.27)) (justify left)))
  (property "Footprint" "" (at 74.676 53.594 90) (effects (font (size 1.27 1.27)) (hide yes)))
  (property "Datasheet" "~" (at 73.66 53.34 0) (effects (font (size 1.27 1.27)) (hide yes)))
  (property "Description" "Resistor, US symbol" (at 73.66 53.34 0) (effects (font (size 1.27 1.27)) (hide yes)))
  (pin "2")
  (pin "1"))
 (symbol
  (lib_id "Device:C")
  (at 143.51 180.34 0)
  (unit 1)
  (exclude_from_sim no)
  (in_bom yes)
  (on_board yes)
  (dnp no)
  (property "Reference" "C5" (at 147.32 178.562 0) (effects (font (size 1.27 1.27)) (justify left)))
  (property "Value" "22µF" (at 147.32 181.102 0) (effects (font (size 1.27 1.27)) (justify left)))
  (property "Footprint" "" (at 144.4752 184.15 0) (effects (font (size 1.27 1.27)) (hide yes)))
  (property "Datasheet" "~" (at 143.51 180.34 0) (effects (font (size 1.27 1.27)) (hide yes)))
  (property "Description" "Unpolarized capacitor" (at 143.51 180.34 0) (effects (font (size 1.27 1.27)) (hide yes)))
  (pin "2")
  (pin "1"))
 (symbol
  (lib_id "Device:C")
  (at 30.48 128.27 90)
  (unit 1)
  (exclude_from_sim no)
  (in_bom yes)
  (on_board yes)
  (dnp no)
  (fields_autoplaced yes)
  (property "Reference" "C8" (at 30.48 120.65 90) (effects (font (size 1.27 1.27))))
  (property "Value" "10nF" (at 30.48 123.19 90) (effects (font (size 1.27 1.27))))
  (property "Footprint" "" (at 34.29 127.3048 0) (effects (font (size 1.27 1.27)) (hide yes)))
  (property "Datasheet" "~" (at 30.48 128.27 0) (effects (font (size 1.27 1.27)) (hide yes)))
  (property "Description" "Unpolarized capacitor" (at 30.48 128.27 0) (effects (font (size 1.27 1.27)) (hide yes)))
  (pin "1")
  (pin "2"))
 (symbol
  (lib_id "Device:LED")
  (at 128.27 100.33 180)
  (unit 1)
  (exclude_from_sim no)
  (in_bom yes)
  (on_board yes)
  (dnp no)
  (property "Reference" "D1" (at 128.27 103.632 0) (effects (font (size 1.27 1.27))))
  (property "Value" "G LED" (at 128.27 106.172 0) (effects (font (size 1.27 1.27))))
  (property "Footprint" "" (at 128.27 100.33 0) (effects (font (size 1.27 1.27)) (hide yes)))
  (property "Datasheet" "~" (at 128.27 100.33 0) (effects (font (size 1.27 1.27)) (hide yes)))
  (property "Description" "Light emitting diode" (at 128.27 100.33 0) (effects (font (size 1.27 1.27)) (hide yes)))
  (property "Sim.Pins" "1=K 2=A" (at 128.27 100.33 0) (effects (font (size 1.27 1.27)) (hide yes)))
  (pin "2")
  (pin "1"))
 (symbol
  (lib_id "Device:LED")
  (at 129.54 151.13 180)
  (unit 1)
  (exclude_from_sim no)
  (in_bom yes)
  (on_board yes)
  (dnp no)
  (property "Reference" "D2" (at 129.54 154.432 0) (effects (font (size 1.27 1.27))))
  (property "Value" "R LED" (at 129.54 156.972 0) (effects (font (size 1.27 1.27))))
  (property "Footprint" "" (at 129.54 151.13 0) (effects (font (size 1.27 1.27)) (hide yes)))
  (property "Datasheet" "~" (at 129.54 151.13 0) (effects (font (size 1.27 1.27)) (hide yes)))
  (property "Description" "Light emitting diode" (at 129.54 151.13 0) (effects (font (size 1.27 1.27)) (hide yes)))
  (property "Sim.Pins" "1=K 2=A" (at 129.54 151.13 0) (effects (font (size 1.27 1.27)) (hide yes)))
  (pin "2")
  (pin "1"))
 (symbol
  (lib_id "Device:R_US")
  (at 41.91 57.15 0)
  (unit 1)
  (exclude_from_sim no)
  (in_bom yes)
  (on_board yes)
  (dnp no)
  (fields_autoplaced yes)
  (property "Reference" "R7" (at 44.45 55.8799 0) (effects (font (size 1.27 1.27)) (justify left)))
  (property "Value" "10kΩ" (at 44.45 58.4199 0) (effects (font (size 1.27 1.27)) (justify left)))
  (property "Footprint" "" (at 42.926 57.404 90) (effects (font (size 1.27 1.27)) (hide yes)))
  (property "Datasheet" "~" (at 41.91 57.15 0) (effects (font (size 1.27 1.27)) (hide yes)))
  (property "Description" "Resistor, US symbol" (at 41.91 57.15 0) (effects (font (size 1.27 1.27)) (hide yes)))
  (pin "2")
  (pin "1"))
 (symbol
  (lib_id "Device:C")
  (at 156.21 77.47 90)
  (unit 1)
  (exclude_from_sim no)
  (in_bom yes)
  (on_board yes)
  (dnp no)
  (property "Reference" "C2" (at 156.464 70.612 90) (effects (font (size 1.27 1.27))))
  (property "Value" "10nF" (at 156.464 73.152 90) (effects (font (size 1.27 1.27))))
  (property "Footprint" "" (at 160.02 76.5048 0) (effects (font (size 1.27 1.27)) (hide yes)))
  (property "Datasheet" "~" (at 156.21 77.47 0) (effects (font (size 1.27 1.27)) (hide yes)))
  (property "Description" "Unpolarized capacitor" (at 156.21 77.47 0) (effects (font (size 1.27 1.27)) (hide yes)))
  (pin "1")
  (pin "2"))
 (symbol
  (lib_id "Device:R_US")
  (at 157.48 180.34 0)
  (unit 1)
  (exclude_from_sim no)
  (in_bom yes)
  (on_board yes)
  (dnp no)
  (property "Reference" "R6" (at 160.528 179.324 0) (effects (font (size 1.27 1.27)) (justify left)))
  (property "Value" "820kΩ" (at 160.528 181.864 0) (effects (font (size 1.27 1.27)) (justify left)))
  (property "Footprint" "" (at 158.496 180.594 90) (effects (font (size 1.27 1.27)) (hide yes)))
  (property "Datasheet" "~" (at 157.48 180.34 0) (effects (font (size 1.27 1.27)) (hide yes)))
  (property "Description" "Resistor, US symbol" (at 157.48 180.34 0) (effects (font (size 1.27 1.27)) (hide yes)))
  (pin "2")
  (pin "1"))
 (symbol
  (lib_id "RockSat_Sym:TLC555")
  (at 128.27 121.92 0)
  (unit 1)
  (exclude_from_sim no)
  (in_bom yes)
  (on_board yes)
  (dnp no)
  (fields_autoplaced yes)
  (property "Reference" "U2" (at 128.27 111.76 0) (effects (font (size 1.27 1.27))))
  (property "Value" "TLC555 (TURN OFF; DELAY)" (at 128.27 114.3 0) (effects (font (size 1.27 1.27))))
  (property "Footprint" "" (at 128.27 121.92 0) (effects (font (size 1.27 1.27)) (hide yes)))
  (property "Datasheet" "" (at 128.27 121.92 0) (effects (font (size 1.27 1.27)) (hide yes)))
  (property "Description" "" (at 128.27 121.92 0) (effects (font (size 1.27 1.27)) (hide yes)))
  (pin "5")
  (pin "8")
  (pin "7")
  (pin "6")
  (pin "1")
  (pin "4")
  (pin "3")
  (pin "2"))
 (symbol
  (lib_id "Device:R_US")
  (at 120.65 41.91 0)
  (unit 1)
  (exclude_from_sim no)
  (in_bom yes)
  (on_board yes)
  (dnp no)
  (property "Reference" "R5" (at 112.014 40.64 0) (effects (font (size 1.27 1.27)) (justify left)))
  (property "Value" "820kΩ" (at 112.014 43.18 0) (effects (font (size 1.27 1.27)) (justify left)))
  (property "Footprint" "" (at 121.666 42.164 90) (effects (font (size 1.27 1.27)) (hide yes)))
  (property "Datasheet" "~" (at 120.65 41.91 0) (effects (font (size 1.27 1.27)) (hide yes)))
  (property "Description" "Resistor, US symbol" (at 120.65 41.91 0) (effects (font (size 1.27 1.27)) (hide yes)))
  (pin "2")
  (pin "1"))
 (symbol
  (lib_id "Device:R_US")
  (at 119.38 151.13 90)
  (unit 1)
  (exclude_from_sim no)
  (in_bom yes)
  (on_board yes)
  (dnp no)
  (property "Reference" "R4" (at 119.38 154.432 90) (effects (font (size 1.27 1.27))))
  (property "Value" "220Ω" (at 119.38 156.972 90) (effects (font (size 1.27 1.27))))
  (property "Footprint" "" (at 119.634 150.114 90) (effects (font (size 1.27 1.27)) (hide yes)))
  (property "Datasheet" "~" (at 119.38 151.13 0) (effects (font (size 1.27 1.27)) (hide yes)))
  (property "Description" "Resistor, US symbol" (at 119.38 151.13 0) (effects (font (size 1.27 1.27)) (hide yes)))
  (pin "1")
  (pin "2"))
 (symbol
  (lib_id "Device:C")
  (at 30.48 72.39 90)
  (unit 1)
  (exclude_from_sim no)
  (in_bom yes)
  (on_board yes)
  (dnp no)
  (fields_autoplaced yes)
  (property "Reference" "C7" (at 30.48 64.77 90) (effects (font (size 1.27 1.27))))
  (property "Value" "10nF" (at 30.48 67.31 90) (effects (font (size 1.27 1.27))))
  (property "Footprint" "" (at 34.29 71.4248 0) (effects (font (size 1.27 1.27)) (hide yes)))
  (property "Datasheet" "~" (at 30.48 72.39 0) (effects (font (size 1.27 1.27)) (hide yes)))
  (property "Description" "Unpolarized capacitor" (at 30.48 72.39 0) (effects (font (size 1.27 1.27)) (hide yes)))
  (pin "1")
  (pin "2"))
 (symbol
  (lib_id "power:GND")
  (at 101.6 118.11 0)
  (unit 1)
  (exclude_from_sim no)
  (in_bom yes)
  (on_board yes)
  (dnp no)
  (fields_autoplaced yes)
  (property "Reference" "#PWR02" (at 101.6 124.46 0) (effects (font (size 1.27 1.27)) (hide yes)))
  (property "Value" "GND" (at 101.6 123.19 0) (effects (font (size 1.27 1.27))))
  (property "Footprint" "" (at 101.6 118.11 0) (effects (font (size 1.27 1.27)) (hide yes)))
  (property "Datasheet" "" (at 101.6 118.11 0) (effects (font (size 1.27 1.27)) (hide yes)))
  (property "Description" "Power symbol creates a global label with name \"GND\" , ground" (at 101.6 118.11 0) (effects (font (size 1.27 1.27)) (hide yes)))
  (pin "1"))
 (symbol
  (lib_id "Device:R_US")
  (at 95.25 105.41 0)
  (unit 1)
  (exclude_from_sim no)
  (in_bom yes)
  (on_board yes)
  (dnp no)
  (property "Reference" "R10" (at 97.79 104.648 0) (effects (font (size 1.27 1.27)) (justify left)))
  (property "Value" "100kΩ" (at 97.79 107.188 0) (effects (font (size 1.27 1.27)) (justify left)))
  (property "Footprint" "" (at 96.266 105.664 90) (effects (font (size 1.27 1.27)) (hide yes)))
  (property "Datasheet" "~" (at 95.25 105.41 0) (effects (font (size 1.27 1.27)) (hide yes)))
  (property "Description" "Resistor, US symbol" (at 95.25 105.41 0) (effects (font (size 1.27 1.27)) (hide yes)))
  (pin "2")
  (pin "1"))
 (symbol
  (lib_id "Device:C")
  (at 144.78 41.91 0)
  (unit 1)
  (exclude_from_sim no)
  (in_bom yes)
  (on_board yes)
  (dnp no)
  (fields_autoplaced yes)
  (property "Reference" "C3" (at 148.59 40.6399 0) (effects (font (size 1.27 1.27)) (justify left)))
  (property "Value" "22µF" (at 148.59 43.1799 0) (effects (font (size 1.27 1.27)) (justify left)))
  (property "Footprint" "" (at 145.7452 45.72 0) (effects (font (size 1.27 1.27)) (hide yes)))
  (property "Datasheet" "~" (at 144.78 41.91 0) (effects (font (size 1.27 1.27)) (hide yes)))
  (property "Description" "Unpolarized capacitor" (at 144.78 41.91 0) (effects (font (size 1.27 1.27)) (hide yes)))
  (pin "2")
  (pin "1"))
 (symbol
  (lib_id "power:GND")
  (at 100.33 60.96 0)
  (unit 1)
  (exclude_from_sim no)
  (in_bom yes)
  (on_board yes)
  (dnp no)
  (fields_autoplaced yes)
  (property "Reference" "#PWR01" (at 100.33 67.31 0) (effects (font (size 1.27 1.27)) (hide yes)))
  (property "Value" "GND" (at 100.33 66.04 0) (effects (font (size 1.27 1.27))))
  (property "Footprint" "" (at 100.33 60.96 0) (effects (font (size 1.27 1.27)) (hide yes)))
  (property "Datasheet" "" (at 100.33 60.96 0) (effects (font (size 1.27 1.27)) (hide yes)))
  (property "Description" "Power symbol creates a global label with name \"GND\" , ground" (at 100.33 60.96 0) (effects (font (size 1.27 1.27)) (hide yes)))
  (pin "1"))
 (symbol
  (lib_id "Device:C")
  (at 129.54 180.34 0)
  (unit 1)
  (exclude_from_sim no)
  (in_bom yes)
  (on_board yes)
  (dnp no)
  (property "Reference" "C6" (at 133.35 178.816 0) (effects (font (size 1.27 1.27)) (justify left)))
  (property "Value" "22µF" (at 133.35 181.356 0) (effects (font (size 1.27 1.27)) (justify left)))
  (property "Footprint" "" (at 130.5052 184.15 0) (effects (font (size 1.27 1.27)) (hide yes)))
  (property "Datasheet" "~" (at 129.54 180.34 0) (effects (font (size 1.27 1.27)) (hide yes)))
  (property "Description" "Unpolarized capacitor" (at 129.54 180.34 0) (effects (font (size 1.27 1.27)) (hide yes)))
  (pin "2")
  (pin "1"))
 (sheet_instances
  (path ""
   (page "1")))
 (embedded_fonts no))
